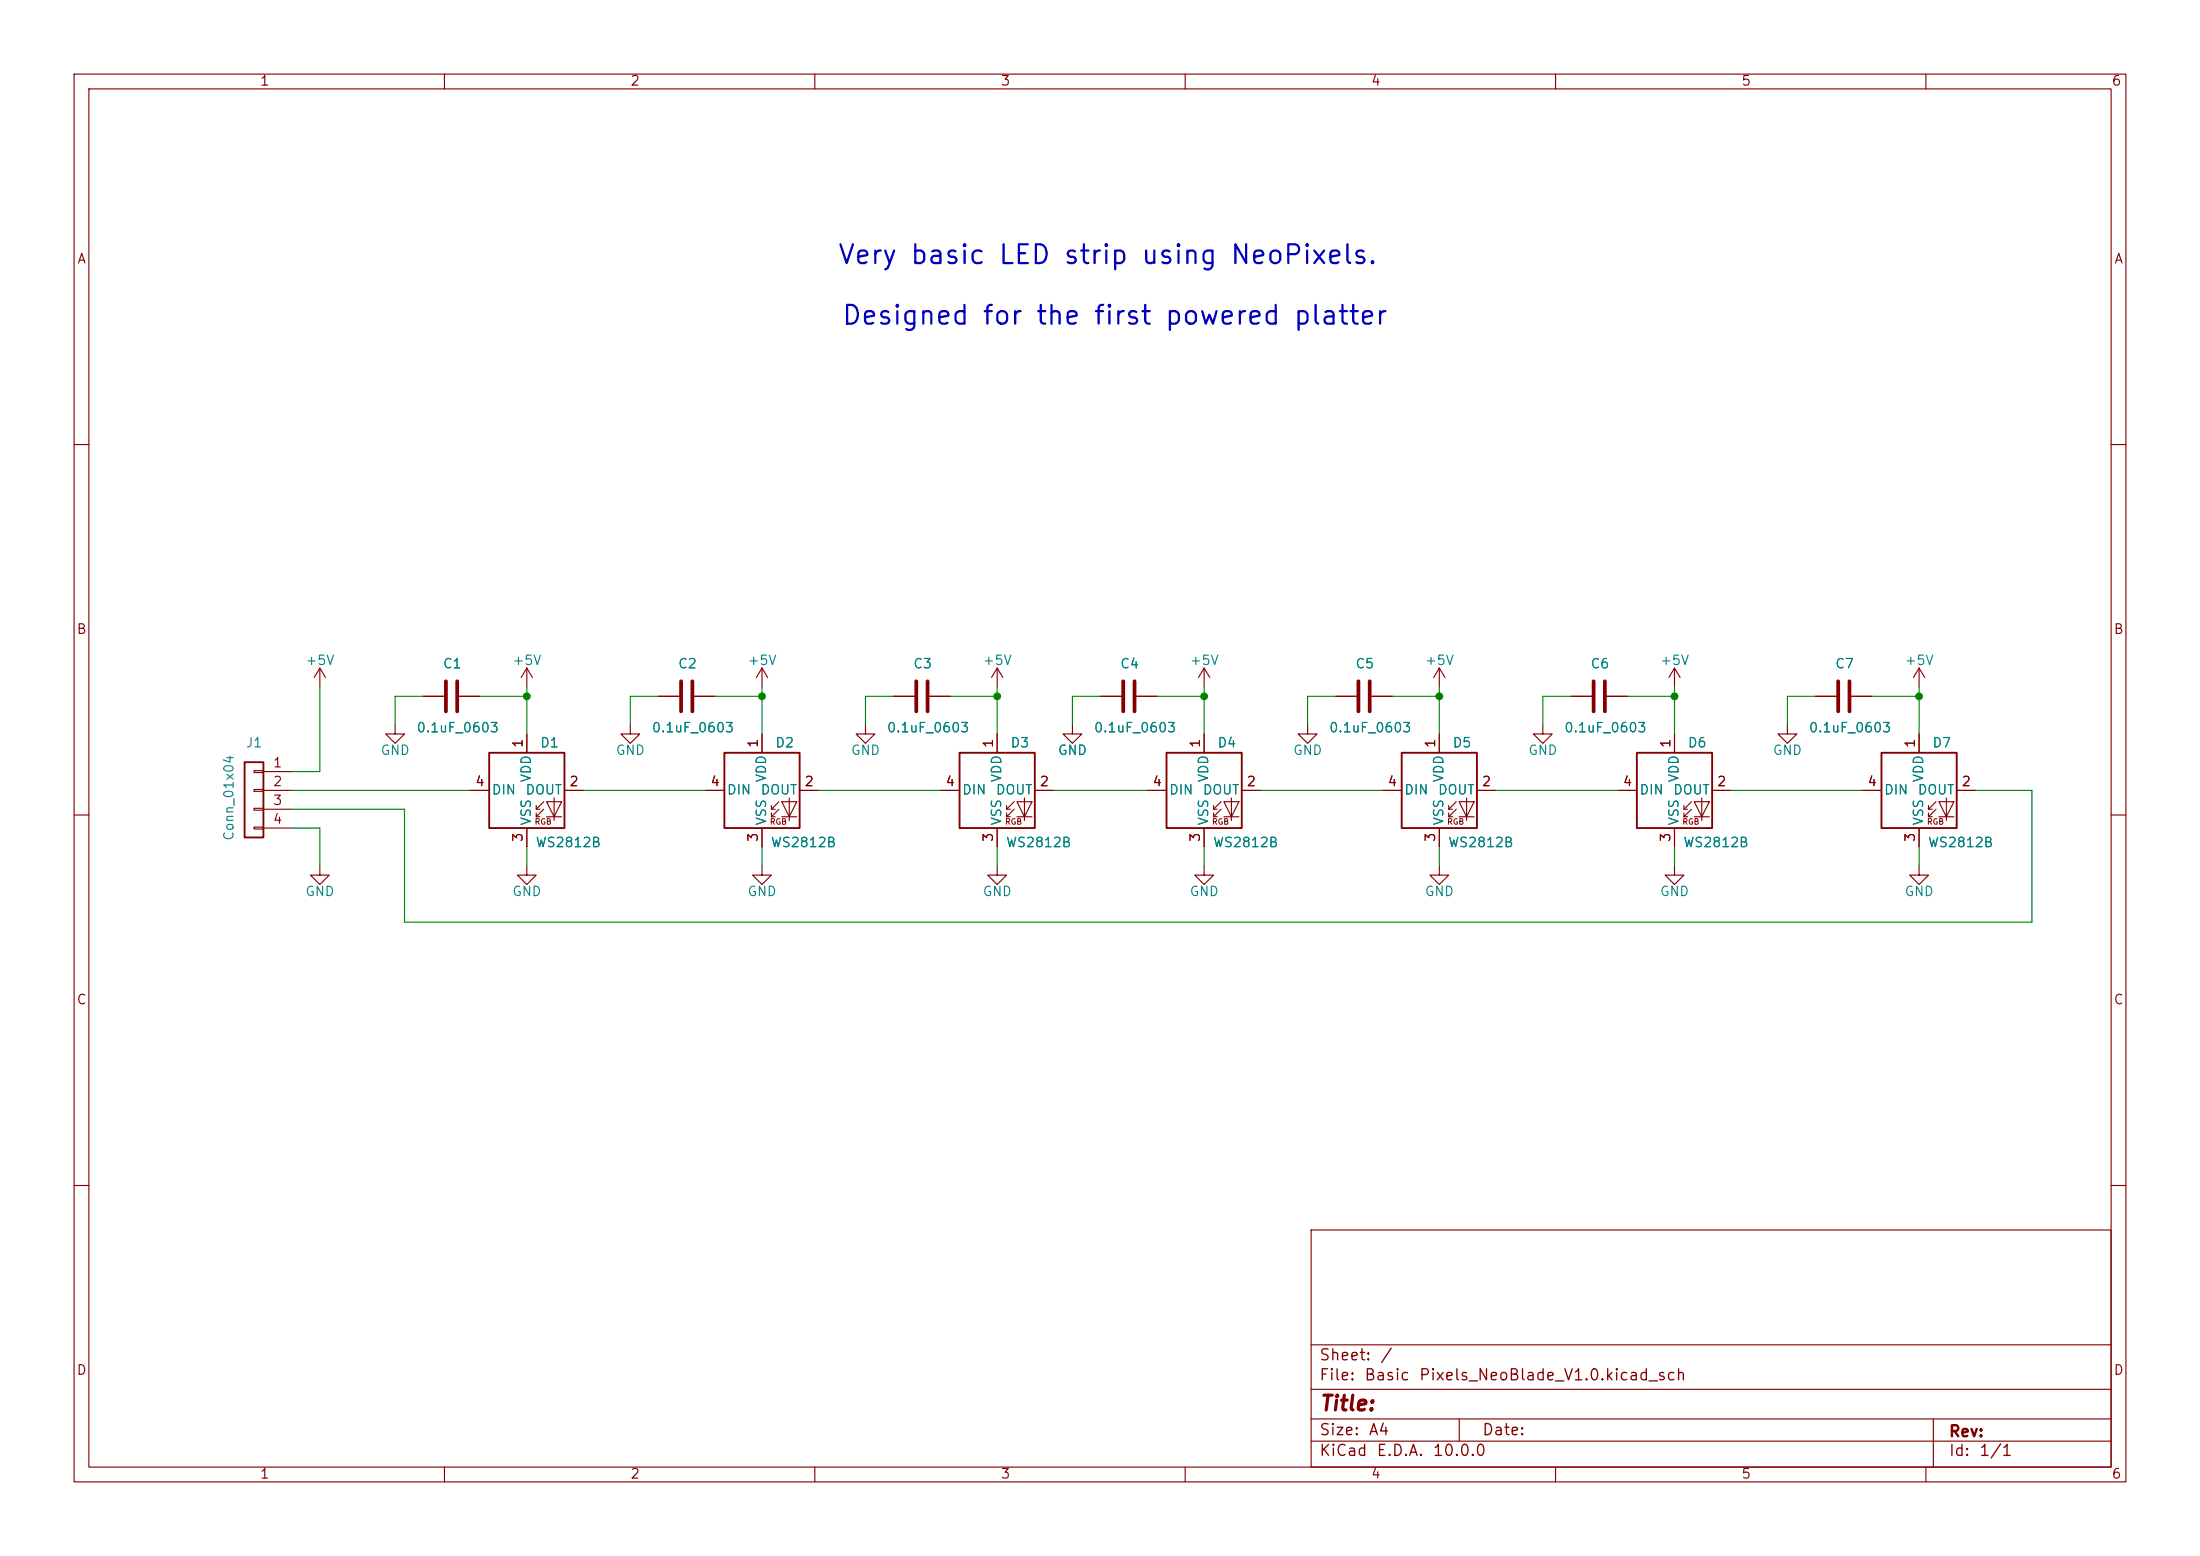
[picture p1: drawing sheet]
<svg xmlns="http://www.w3.org/2000/svg" width="297mm" height="210mm" viewBox="0 0 297 210" stroke-linecap="round" stroke-linejoin="round" font-family="sans-serif">
<g fill="none" stroke="#840000" stroke-width=".15">
<path d="M10 10h277v190h-277zM12 12h273v186h-273zM60 10v2M110 10v2M160 10v2M210 10v2M260 10v2M10 60h2M285 60h2M43.2 90.2l-.8 1.2M43.2 90.2l.7 1.2M43.2 90.2v2.5"/>
<path d="M53.3 97.8v1.3h1.3l-1.3 1.2-1.2-1.2h1.2M57.1 94h2.8M62 94h2.8M71.1 90.2l-.7 1.2M71.1 90.2l.8 1.2M71.1 90.2v2.5M71.1 99.1v2.5M85.1 97.8v1.3h1.3l-1.3 1.2-1.3-1.2h1.3M88.9 94h2.8M93.7 94h2.8M102.9 90.2l-.8 1.2M102.9 90.2l.7 1.2"/>
<path d="M102.9 90.2v2.5M102.9 99.1v2.5M116.8 97.8v1.3h1.3l-1.3 1.2-1.2-1.2h1.2M120.6 94h2.8M125.5 94h2.8M134.6 90.2l-.7 1.2M134.6 90.2l.8 1.2M134.6 90.2v2.5M134.6 99.1v2.5M144.8 97.8v1.3h1.2l-1.2 1.2-1.3-1.2h1.3M148.6 94h2.8M153.4 94h2.8"/>
<path d="M162.6 90.2v2.5M162.6 99.1v2.5M162.6 90.2l-.8 1.2M162.6 90.2l.7 1.2M176.5 97.8v1.3h1.3l-1.3 1.2-1.2-1.2h1.2M180.3 94h2.8M185.2 94h2.8M194.3 90.2l-.8 1.2M194.3 90.2l.8 1.2M194.3 90.2v2.5M194.3 99.1v2.5M208.3 97.8v1.3h1.2l-1.2 1.2-1.3-1.2h1.3"/>
<path d="M212.1 94h2.8M216.9 94h2.8M226.1 90.2v2.5M226.1 99.1v2.5M226.1 90.2l-.8 1.2M226.1 90.2l.7 1.2M241.3 97.8v1.3h1.3l-1.3 1.2-1.3-1.2h1.3M245.1 94h2.8M249.9 94h2.8M259.1 90.2v2.5M259.1 99.1v2.5M259.1 90.2l-.8 1.2"/>
<path d="M259.1 90.2l.7 1.2M10 110h2M34.3 104h1.3v.3h-1.3zM34.3 106.6h1.3v.2h-1.3zM34.3 109.1h1.3v.2h-1.3zM34.3 111.6h1.3v.3h-1.3zM35.6 109.2h3.8M35.6 106.7h3.8M35.6 104.1h3.8M35.6 111.8h3.8M43.2 116.8v1.3h1.2l-1.2 1.3-1.3-1.3h1.3M63.5 106.7h2.5"/>
<path d="M71.1 116.8v1.3h1.3l-1.3 1.3-1.3-1.3h1.3M71.1 111.8v2.5M72.4 109.2h.5M72.4 110.2h.5M73.4 108.2l-1 1v-.5M73.4 109.2l-1 1v-.5M73.8 108.2h2l-1 2zM73.8 110.2h2M74.8 107.7v3M76.2 106.7h2.5M95.2 106.7h2.6M102.9 116.8v1.3h1.2l-1.2 1.3-1.3-1.3h1.3"/>
<path d="M102.9 111.8v2.5M104.1 109.2h.5M104.1 110.2h.5M105.2 108.2l-1.1 1v-.5M105.2 109.2l-1.1 1v-.5M105.5 108.2h2.1l-1 2zM105.5 110.2h2.1M106.6 107.7v3M107.9 106.7h2.6M127 106.7h2.5M134.6 116.8v1.3h1.3l-1.3 1.3-1.3-1.3h1.3M134.6 111.8v2.5"/>
<path d="M135.9 109.2h.5M135.9 110.2h.5M136.9 108.2l-1 1v-.5M136.9 109.2l-1 1v-.5M137.3 108.2h2l-1 2zM137.3 110.2h2M138.3 107.7v3M139.7 106.7h2.5M154.9 106.7h2.6M162.6 116.8v1.3h1.2l-1.2 1.3-1.3-1.3h1.3M162.6 111.8v2.5M163.8 109.2h.5"/>
<path d="M163.8 110.2h.5M164.8 108.2l-1 1v-.5M164.8 109.2l-1 1v-.5M165.2 108.2h2.1l-1.1 2zM165.2 110.2h2.1M166.2 107.7v3M167.6 106.7h2.6M186.7 106.7h2.5M194.3 116.8v1.3h1.3l-1.3 1.3-1.3-1.3h1.3M194.3 111.8v2.5M195.6 109.2h.5M195.6 110.2h.5"/>
<path d="M196.6 108.2l-1 1v-.5M196.6 109.2l-1 1v-.5M197 108.2h2l-1 2zM197 110.2h2M198 107.7v3M199.4 106.7h2.5M218.4 106.7h2.6M226.1 116.8v1.3h1.2l-1.2 1.3-1.3-1.3h1.3M226.1 111.8v2.5M227.3 109.2h.5M227.3 110.2h.5M228.3 108.2l-1 1v-.5"/>
<path d="M228.3 109.2l-1 1v-.5M228.7 108.2h2.1l-1.1 2zM228.7 110.2h2.1M229.7 107.7v3M231.1 106.7h2.6M251.5 106.7h2.5M259.1 116.8v1.3h1.2l-1.2 1.3-1.3-1.3h1.3M259.1 111.8v2.5M260.3 109.2h.6M260.3 110.2h.6M261.4 108.2l-1.1 1v-.5M261.4 109.2l-1.1 1v-.5"/>
<path d="M261.7 108.2h2.1l-1 2zM261.7 110.2h2.1M262.8 107.7v3M264.2 106.7h2.5M285 110h2M10 160h2M177 166h108v32h-108zM285 160h2M60 198v2M110 198v2M160 198v2M177 194.5h108"/>
<path d="M177 191.5h108M177 187.5h108M177 181.5h108M197 191.5v3M210 198v2M260 198v2M261 191.5v6.5"/>
</g>
<path d="M33 102.9h2.6v10.1h-2.6zM66 101.6h10.2v10.2h-10.2zM97.8 101.6h10.1v10.2h-10.1zM129.5 101.6h10.2v10.2h-10.2zM157.5 101.6h10.1v10.2h-10.1zM189.2 101.6h10.2v10.2h-10.2zM221 101.6h10.1v10.2h-10.1zM254 101.6h10.2v10.2h-10.2z" fill="none" stroke="#840000" stroke-width=".25"/>
<g fill="none" stroke="#840000" stroke-width=".51">
<path d="M60.2 91.9v4.1M61.7 91.9v4.1M91.9 91.9v4.1M93.5 91.9v4.1M123.7 91.9v4.1M125.2 91.9v4.1M151.6 91.9v4.1M153.2 91.9v4.1M183.4 91.9v4.1M184.9 91.9v4.1M215.1 91.9v4.1M216.7 91.9v4.1"/>
<path d="M248.2 91.9v4.1M249.7 91.9v4.1"/>
</g>
<g fill="none" stroke="#008400" stroke-width=".15">
<path d="M43.2 92.7v11.4h-3.8M57.1 94h-3.8v3.8M64.8 94h6.3M71.1 92.7v6.4M88.9 94h-3.8v3.8M96.5 94h6.4M102.9 92.7v6.4M120.6 94h-3.8v3.8M128.3 94h6.3M134.6 92.7v6.4M148.6 94h-3.8v3.8M156.2 94h6.4"/>
<path d="M162.6 92.7v6.4M180.3 94h-3.8v3.8M188 94h6.3M194.3 92.7v6.4M212.1 94h-3.8v3.8M219.7 94h6.4M226.1 92.7v6.4M245.1 94h-3.8v3.8M252.7 94h6.4M259.1 92.7v6.4M39.4 111.8h3.8v5M39.4 106.7h24.1"/>
<path d="M71.1 114.3v2.5M78.7 106.7h16.5M102.9 114.3v2.5M110.5 106.7h16.5M134.6 114.3v2.5M142.2 106.7h12.7M162.6 114.3v2.5M170.2 106.7h16.5M194.3 114.3v2.5M201.9 106.7h16.5M226.1 114.3v2.5M233.7 106.7h17.8"/>
<path d="M259.1 114.3v2.5M266.7 106.7h7.6v17.8h-219.7v-15.3h-15.2"/>
</g>
<g fill="#008400" stroke="#008400" stroke-width=".14">
<circle cx="162.6" cy="94" r=".46"/>
<circle cx="194.3" cy="94" r=".46"/>
<circle cx="71.1" cy="94" r=".46"/>
<circle cx="102.9" cy="94" r=".46"/>
<circle cx="134.6" cy="94" r=".46"/>
<circle cx="259.1" cy="94" r=".46"/>
<circle cx="226.1" cy="94" r=".46"/>
</g>
<g font-size="2.5" fill="#0000c2">
<text x="113" y="36.3">Very</text>
<text x="122.7" y="36.3">basic</text>
<text x="134.6" y="36.3">LED</text>
<text x="143.4" y="36.3">strip</text>
<text x="153.9" y="36.3">using</text>
<text x="165.9" y="36.3">NeoPixels.</text>
<text x="113.5" y="44.5">Designed</text>
<text x="132.4" y="44.5">for</text>
<text x="139.6" y="44.5">the</text>
<text x="147.5" y="44.5">first</text>
<text x="157.1" y="44.5">powered</text>
<text x="174.5" y="44.5">platter</text>
</g>
<text font-size="2" fill="#840000" x="178" y="190.9">Title:</text>
<g font-size="1.5" fill="#840000">
<text x="178" y="184">Sheet:</text>
<text x="186.2" y="184">/</text>
<text x="178" y="186.7">File:</text>
<text x="184.1" y="186.7">Basic</text>
<text x="191.5" y="186.7">Pixels_NeoBlade_V1.0.kicad_sch</text>
<text x="178" y="196.9">KiCad</text>
<text x="178" y="194.1">Size:</text>
<text x="184.7" y="194.1">A4</text>
<text x="185.7" y="196.9">E.D.A.</text>
<text x="193.3" y="196.9">10.0.0</text>
<text x="200" y="194.1">Date:</text>
<text x="263" y="194.3">Rev:</text>
<text x="263" y="196.9">Id:</text>
<text x="267.1" y="196.9">1/1</text>
</g>
<g font-size="1.3" fill="#840000">
<text x="35" y="11.9">1</text>
<text x="85" y="11.9">2</text>
<text x="135" y="11.9">3</text>
<text x="185" y="11.9">4</text>
<text x="235" y="11.9">5</text>
<text x="285" y="11.9">6</text>
<text x="10.3" y="35.9">A</text>
<text x="285.3" y="35.9">A</text>
<text x="10.3" y="85.9">B</text>
<text x="285.3" y="85.9">B</text>
<text x="70.9" y="101" transform="rotate(-90 70.9 101)">1</text>
<text x="102.6" y="101" transform="rotate(-90 102.6 101)">1</text>
<text x="134.4" y="101" transform="rotate(-90 134.4 101)">1</text>
<text x="162.3" y="101" transform="rotate(-90 162.3 101)">1</text>
<text x="194.1" y="101" transform="rotate(-90 194.1 101)">1</text>
<text x="225.8" y="101" transform="rotate(-90 225.8 101)">1</text>
<text x="258.8" y="101" transform="rotate(-90 258.8 101)">1</text>
<text x="36.8" y="103.9">1</text>
<text x="36.8" y="106.4">2</text>
<text x="64.1" y="106.4">4</text>
<text x="76.8" y="106.4">2</text>
<text x="95.8" y="106.4">4</text>
<text x="108.5" y="106.4">2</text>
<text x="127.6" y="106.4">4</text>
<text x="140.3" y="106.4">2</text>
<text x="155.5" y="106.4">4</text>
<text x="168.2" y="106.4">2</text>
<text x="187.3" y="106.4">4</text>
<text x="200" y="106.4">2</text>
<text x="219" y="106.4">4</text>
<text x="231.7" y="106.4">2</text>
<text x="252" y="106.4">4</text>
<text x="264.7" y="106.4">2</text>
<text x="36.8" y="109">3</text>
<text x="36.8" y="111.5">4</text>
<text x="70.9" y="113.7" transform="rotate(-90 70.9 113.7)">3</text>
<text x="102.6" y="113.7" transform="rotate(-90 102.6 113.7)">3</text>
<text x="134.4" y="113.7" transform="rotate(-90 134.4 113.7)">3</text>
<text x="162.3" y="113.7" transform="rotate(-90 162.3 113.7)">3</text>
<text x="194.1" y="113.7" transform="rotate(-90 194.1 113.7)">3</text>
<text x="225.8" y="113.7" transform="rotate(-90 225.8 113.7)">3</text>
<text x="258.8" y="113.7" transform="rotate(-90 258.8 113.7)">3</text>
<text x="10.3" y="135.9">C</text>
<text x="285.3" y="135.9">C</text>
<text x="10.3" y="185.9">D</text>
<text x="285.3" y="185.9">D</text>
<text x="35" y="199.9">1</text>
<text x="85" y="199.9">2</text>
<text x="135" y="199.9">3</text>
<text x="185" y="199.9">4</text>
<text x="235" y="199.9">5</text>
<text x="285" y="199.9">6</text>
</g>
<g font-size="1.3" fill="#008484">
<text x="41.1" y="90.1">+5V</text>
<text x="59.7" y="90.5">C1</text>
<text x="69.1" y="90.1">+5V</text>
<text x="91.4" y="90.5">C2</text>
<text x="100.8" y="90.1">+5V</text>
<text x="123.2" y="90.5">C3</text>
<text x="132.6" y="90.1">+5V</text>
<text x="151.1" y="90.5">C4</text>
<text x="160.5" y="90.1">+5V</text>
<text x="182.9" y="90.5">C5</text>
<text x="192.3" y="90.1">+5V</text>
<text x="214.6" y="90.5">C6</text>
<text x="224" y="90.1">+5V</text>
<text x="247.7" y="90.5">C7</text>
<text x="257" y="90.1">+5V</text>
<text x="33.1" y="101.2">J1</text>
<text x="56.1" y="99.2">0.1uF_0603</text>
<text x="72.8" y="101.2">D1</text>
<text x="87.9" y="99.2">0.1uF_0603</text>
<text x="104.6" y="101.2">D2</text>
<text x="119.6" y="99.2">0.1uF_0603</text>
<text x="136.3" y="101.2">D3</text>
<text x="147.6" y="99.2">0.1uF_0603</text>
<text x="164.3" y="101.2">D4</text>
<text x="179.3" y="99.2">0.1uF_0603</text>
<text x="196" y="101.2">D5</text>
<text x="211.1" y="99.2">0.1uF_0603</text>
<text x="227.8" y="101.2">D6</text>
<text x="244.1" y="99.2">0.1uF_0603</text>
<text x="260.8" y="101.2">D7</text>
<text x="51.3" y="102.2">GND</text>
<text x="66.3" y="107.5">DIN</text>
<text x="70.8" y="107.5">DOUT</text>
<text x="72" y="105.7" transform="rotate(-90 72 105.7)">VDD</text>
<text x="83" y="102.2">GND</text>
<text x="98" y="107.5">DIN</text>
<text x="102.6" y="107.5">DOUT</text>
<text x="103.7" y="105.7" transform="rotate(-90 103.7 105.7)">VDD</text>
<text x="114.8" y="102.2">GND</text>
<text x="129.8" y="107.5">DIN</text>
<text x="134.3" y="107.5">DOUT</text>
<text x="135.5" y="105.7" transform="rotate(-90 135.5 105.7)">VDD</text>
<text x="142.7" y="102.2">GND</text>
<text x="157.7" y="107.5">DIN</text>
<text x="162.3" y="107.5">DOUT</text>
<text x="163.4" y="105.7" transform="rotate(-90 163.4 105.7)">VDD</text>
<text x="174.5" y="102.2">GND</text>
<text x="189.5" y="107.5">DIN</text>
<text x="194" y="107.5">DOUT</text>
<text x="195.2" y="105.7" transform="rotate(-90 195.2 105.7)">VDD</text>
<text x="206.2" y="102.2">GND</text>
<text x="221.2" y="107.5">DIN</text>
<text x="225.8" y="107.5">DOUT</text>
<text x="226.9" y="105.7" transform="rotate(-90 226.9 105.7)">VDD</text>
<text x="239.2" y="102.2">GND</text>
<text x="254.3" y="107.5">DIN</text>
<text x="258.8" y="107.5">DOUT</text>
<text x="259.9" y="105.7" transform="rotate(-90 259.9 105.7)">VDD</text>
<text x="31.9" y="113.6" transform="rotate(-90 31.9 113.6)">Conn_01x04</text>
<text x="72" y="111.5" transform="rotate(-90 72 111.5)">VSS</text>
<text x="103.7" y="111.5" transform="rotate(-90 103.7 111.5)">VSS</text>
<text x="135.5" y="111.5" transform="rotate(-90 135.5 111.5)">VSS</text>
<text x="163.4" y="111.5" transform="rotate(-90 163.4 111.5)">VSS</text>
<text x="195.2" y="111.5" transform="rotate(-90 195.2 111.5)">VSS</text>
<text x="226.9" y="111.5" transform="rotate(-90 226.9 111.5)">VSS</text>
<text x="259.9" y="111.5" transform="rotate(-90 259.9 111.5)">VSS</text>
<text x="72.2" y="114.7">WS2812B</text>
<text x="104" y="114.7">WS2812B</text>
<text x="135.7" y="114.7">WS2812B</text>
<text x="163.7" y="114.7">WS2812B</text>
<text x="195.4" y="114.7">WS2812B</text>
<text x="227.2" y="114.7">WS2812B</text>
<text x="260.2" y="114.7">WS2812B</text>
<text x="41.1" y="121.3">GND</text>
<text x="69.1" y="121.3">GND</text>
<text x="100.8" y="121.3">GND</text>
<text x="132.6" y="121.3">GND</text>
<text x="160.5" y="121.3">GND</text>
<text x="192.3" y="121.3">GND</text>
<text x="224" y="121.3">GND</text>
<text x="257" y="121.3">GND</text>
</g>
<g font-size=".8" fill="#840000">
<text x="72.1" y="111.5">RGB</text>
<text x="103.9" y="111.5">RGB</text>
<text x="135.6" y="111.5">RGB</text>
<text x="163.6" y="111.5">RGB</text>
<text x="195.3" y="111.5">RGB</text>
<text x="227.1" y="111.5">RGB</text>
<text x="260.1" y="111.5">RGB</text>
</g>
</svg>
